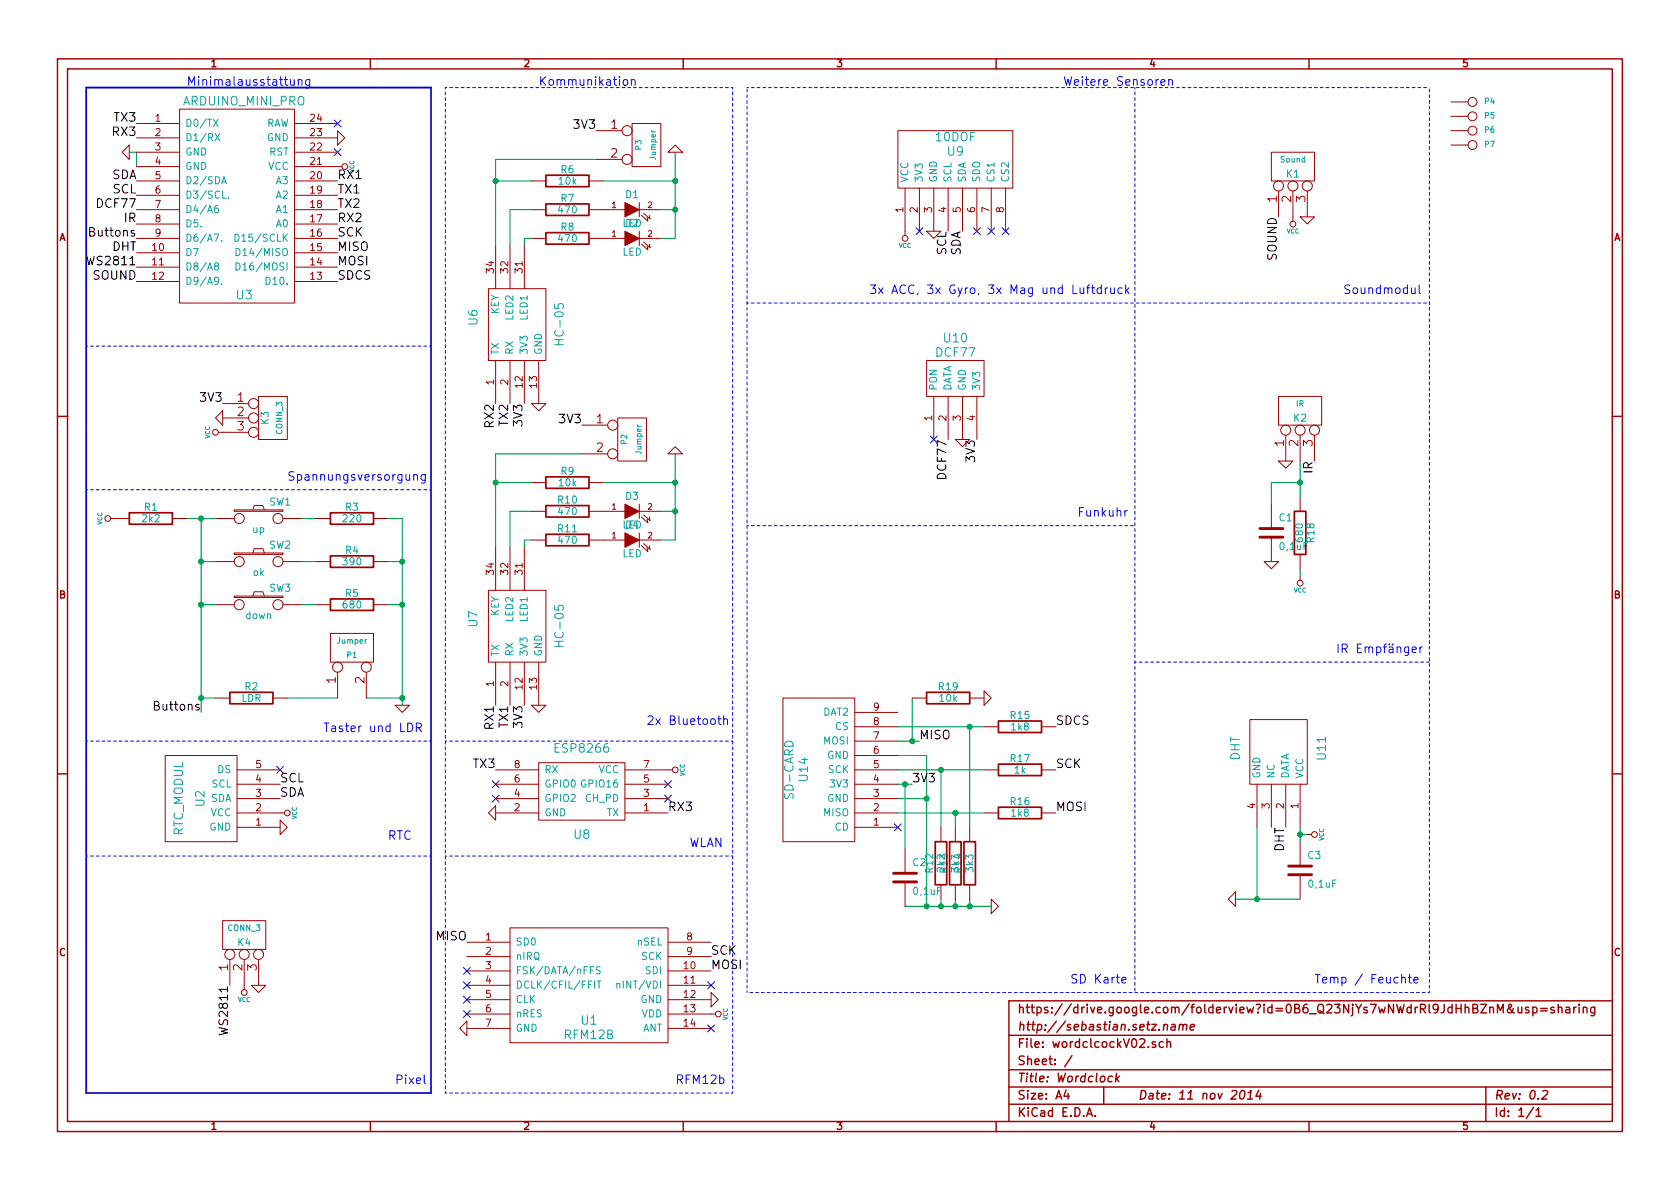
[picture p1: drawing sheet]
EESchema Schematic File Version 2
LIBS:power
LIBS:device
LIBS:transistors
LIBS:conn
LIBS:linear
LIBS:regul
LIBS:74xx
LIBS:cmos4000
LIBS:adc-dac
LIBS:memory
LIBS:xilinx
LIBS:special
LIBS:microcontrollers
LIBS:dsp
LIBS:microchip
LIBS:analog_switches
LIBS:motorola
LIBS:texas
LIBS:intel
LIBS:audio
LIBS:interface
LIBS:digital-audio
LIBS:philips
LIBS:display
LIBS:cypress
LIBS:siliconi
LIBS:opto
LIBS:atmel
LIBS:contrib
LIBS:valves
LIBS:eigeneBauteile
LIBS:wordclcockV02-cache
EELAYER 27 0
EELAYER END
$Descr A4 11693 8268
encoding utf-8
Sheet 1 1
Title "Wordclock"
Date "11 nov 2014"
Rev "0.2"
Comp "http://sebastian.setz.name"
Comment1 "https://drive.google.com/folderview?id=0B6_Q23NjYs7wNWdrRl9JdHhBZnM&usp=sharing"
Comment2 ""
Comment3 ""
Comment4 ""
$EndDescr
Wire Wire Line
	6750 5750 6750 5050
Wire Wire Line
	6250 5150 6400 5150
Connection ~ 6550 6300
Wire Wire Line
	6300 6300 6900 6300
Wire Wire Line
	6450 5250 6450 6300
Wire Wire Line
	6450 5250 6250 5250
Wire Notes Line
	9950 6900 5200 6900
Wire Notes Line
	7900 4600 9950 4600
Wire Notes Line
	5200 3650 7900 3650
Wire Notes Line
	9950 6900 9950 600 
Wire Notes Line
	3100 5150 5100 5150
Wire Notes Line
	600  5150 3000 5150
Wire Notes Line
	600  2400 3000 2400
Wire Bus Line
	3000 600  600  600 
Wire Bus Line
	3000 600  3000 7600
Wire Bus Line
	3000 7600 600  7600
Wire Bus Line
	600  7600 600  600 
Connection ~ 6650 6300
Wire Wire Line
	6650 6300 6650 6250
Connection ~ 6750 5050
Connection ~ 6550 5350
Wire Wire Line
	6550 5750 6550 5350
Wire Wire Line
	6250 5650 6850 5650
Wire Wire Line
	900  1050 950  1050
Connection ~ 2800 4850
Wire Wire Line
	2800 4850 2550 4850
Connection ~ 1400 4850
Wire Wire Line
	1400 4850 1500 4850
Connection ~ 1400 4200
Wire Wire Line
	1400 4200 1500 4200
Wire Wire Line
	1400 3600 1400 4950
Wire Wire Line
	2100 3900 2200 3900
Connection ~ 2800 4200
Wire Wire Line
	2800 4200 2700 4200
Wire Wire Line
	2800 3600 2800 4900
Wire Wire Line
	2800 3600 2700 3600
Connection ~ 4700 3550
Wire Wire Line
	4700 3550 4600 3550
Wire Wire Line
	4700 3150 4700 3750
Wire Wire Line
	4700 3750 4600 3750
Wire Wire Line
	3550 3800 3550 3550
Wire Wire Line
	3550 3550 3700 3550
Wire Wire Line
	8850 3500 8850 3350
Connection ~ 9050 3350
Wire Wire Line
	8850 3350 9050 3350
Wire Wire Line
	9050 3200 9050 3450
Wire Wire Line
	9050 3950 9050 4000
Wire Wire Line
	3700 3750 3650 3750
Wire Wire Line
	3650 3750 3650 3800
Wire Wire Line
	3700 3350 3450 3350
Wire Wire Line
	4700 3350 4200 3350
Connection ~ 4700 3350
Wire Wire Line
	4050 3150 3450 3150
Wire Wire Line
	3450 3150 3450 3800
Connection ~ 3450 3350
Connection ~ 3450 1250
Wire Wire Line
	3450 1100 3450 1700
Wire Wire Line
	3450 1100 4150 1100
Connection ~ 4700 1250
Wire Wire Line
	4700 1250 4200 1250
Wire Wire Line
	3700 1250 3450 1250
Wire Wire Line
	3650 1700 3650 1650
Wire Wire Line
	3650 1650 3700 1650
Wire Wire Line
	3700 1450 3550 1450
Wire Wire Line
	3550 1450 3550 1700
Wire Wire Line
	4700 1650 4600 1650
Wire Wire Line
	4700 1050 4700 1650
Wire Wire Line
	4700 1450 4600 1450
Connection ~ 4700 1450
Wire Wire Line
	2700 3900 2800 3900
Connection ~ 2800 3900
Wire Wire Line
	2100 3600 2200 3600
Wire Wire Line
	2100 4200 2200 4200
Wire Wire Line
	1500 3900 1400 3900
Connection ~ 1400 3900
Wire Wire Line
	1300 3600 1500 3600
Connection ~ 1400 3600
Wire Wire Line
	2000 4850 2350 4850
Wire Wire Line
	950  1050 950  1150
Wire Wire Line
	6250 5050 6850 5050
Wire Wire Line
	6250 5350 6850 5350
Connection ~ 6650 5650
Wire Wire Line
	6550 6250 6550 6300
Wire Wire Line
	6750 6300 6750 6250
Connection ~ 6750 6300
Wire Notes Line
	3100 7600 3100 600 
Wire Notes Line
	3100 7600 5100 7600
Wire Notes Line
	5100 7600 5100 600 
Wire Notes Line
	5100 600  3100 600 
Wire Notes Line
	600  3400 3000 3400
Wire Notes Line
	600  5950 3000 5950
Wire Notes Line
	5200 6900 5200 600 
Wire Notes Line
	7900 600  7900 6900
Wire Notes Line
	5200 600  9950 600 
Wire Notes Line
	5200 2100 9950 2100
Wire Wire Line
	6250 5550 6450 5550
Connection ~ 6450 5550
Wire Wire Line
	6350 5150 6350 4850
Connection ~ 6350 5150
Wire Wire Line
	6650 5650 6650 5750
$Comp
L CONN_3 K3
U 1 1
P 1900 2900
F 0 "K3" V 1850 2900 50  0000 C CNN
F 1 "CONN_3" V 1950 2900 40  0000 C CNN
F 2 "" H 1900 2900 60  0001 C CNN
F 3 "" H 1900 2900 60  0001 C CNN
	1    1900 2900
	1    0    0    -1  
$EndComp
$Comp
L GND #PWR01
U 1 1
P 6850 4850
F 0 "#PWR01" H 6850 4850 30  0001 C CNN
F 1 "GND" H 6850 4780 30  0001 C CNN
F 2 "" H 6850 4850 60  0001 C CNN
F 3 "" H 6850 4850 60  0001 C CNN
	1    6850 4850
	0    -1   -1   0   
$EndComp
$Comp
L R R19
U 1 1
P 6600 4850
F 0 "R19" V 6680 4850 50  0000 C CNN
F 1 "10k" V 6600 4850 50  0000 C CNN
F 2 "" H 6600 4850 60  0001 C CNN
F 3 "" H 6600 4850 60  0001 C CNN
	1    6600 4850
	0    -1   -1   0   
$EndComp
NoConn ~ 6250 5750
Text Label 6350 5450 0    60   ~ 0
3V3
$Comp
L SD-CARD U14
U 1 1
P 5650 5350
F 0 "U14" H 5650 5400 60  0000 C CNN
F 1 "SD-CARD" H 5650 5500 60  0000 C CNN
F 2 "" H 5650 5350 60  0001 C CNN
F 3 "" H 5650 5350 60  0001 C CNN
	1    5650 5350
	0    -1   -1   0   
$EndComp
$Comp
L VCC #PWR02
U 1 1
P 1700 6850
F 0 "#PWR02" H 1700 6950 30  0001 C CNN
F 1 "VCC" H 1700 6950 30  0000 C CNN
F 2 "" H 1700 6850 60  0001 C CNN
F 3 "" H 1700 6850 60  0001 C CNN
	1    1700 6850
	-1   0    0    1   
$EndComp
NoConn ~ 2350 850 
$Comp
L VCC #PWR03
U 1 1
P 1550 3000
F 0 "#PWR03" H 1550 3100 30  0001 C CNN
F 1 "VCC" H 1550 3100 30  0000 C CNN
F 2 "" H 1550 3000 60  0001 C CNN
F 3 "" H 1550 3000 60  0001 C CNN
	1    1550 3000
	0    -1   -1   0   
$EndComp
$Comp
L CONN_3 K2
U 1 1
P 9050 2850
F 0 "K2" V 9000 2850 50  0000 C CNN
F 1 "IR" V 9100 2850 40  0000 C CNN
F 2 "" H 9050 2850 60  0001 C CNN
F 3 "" H 9050 2850 60  0001 C CNN
	1    9050 2850
	0    -1   -1   0   
$EndComp
$Comp
L GND #PWR04
U 1 1
P 1800 6850
F 0 "#PWR04" H 1800 6850 30  0001 C CNN
F 1 "GND" H 1800 6780 30  0001 C CNN
F 2 "" H 1800 6850 60  0001 C CNN
F 3 "" H 1800 6850 60  0001 C CNN
	1    1800 6850
	1    0    0    -1  
$EndComp
Text Notes 7400 600  0    60   ~ 0
Weitere Sensoren
Text Notes 3750 600  0    60   ~ 0
Kommunikation
Text Notes 1300 600  0    60   ~ 0
Minimalausstattung
Text Notes 2700 5850 0    60   ~ 0
RTC
Text Notes 9350 2050 0    60   ~ 0
Soundmodul
Text Label 2350 1450 0    60   ~ 0
TX2
Text Label 950  1750 2    60   ~ 0
DHT
Text Label 950  1550 2    60   ~ 0
IR
Text Label 950  1950 2    60   ~ 0
SOUND
Text Label 8900 1500 3    60   ~ 0
SOUND
$Comp
L VCC #PWR05
U 1 1
P 9000 1500
F 0 "#PWR05" H 9000 1600 30  0001 C CNN
F 1 "VCC" H 9000 1600 30  0000 C CNN
F 2 "" H 9000 1500 60  0001 C CNN
F 3 "" H 9000 1500 60  0001 C CNN
	1    9000 1500
	-1   0    0    1   
$EndComp
$Comp
L GND #PWR06
U 1 1
P 9100 1500
F 0 "#PWR06" H 9100 1500 30  0001 C CNN
F 1 "GND" H 9100 1430 30  0001 C CNN
F 2 "" H 9100 1500 60  0001 C CNN
F 3 "" H 9100 1500 60  0001 C CNN
	1    9100 1500
	1    0    0    -1  
$EndComp
Text Label 950  850  2    60   ~ 0
TX3
Text Label 950  950  2    60   ~ 0
RX3
Text Label 2350 1550 0    60   ~ 0
RX2
Text Label 950  1850 2    60   ~ 0
WS2811
Text Label 1600 6850 3    60   ~ 0
WS2811
Text Label 950  1650 2    60   ~ 0
Buttons
Text Label 950  1450 2    60   ~ 0
DCF77
Text Label 6600 3050 3    60   ~ 0
DCF77
Text Notes 9150 6850 0    60   ~ 0
Temp / Feuchte
Text Notes 9300 4550 0    60   ~ 0
IR Empfänger
Text Notes 7450 6850 0    60   ~ 0
SD Karte
Text Notes 7500 3600 0    60   ~ 0
Funkuhr
Text Notes 6050 2050 0    60   ~ 0
3x ACC, 3x Gyro, 3x Mag und Luftdruck
Text Notes 4800 5900 0    60   ~ 0
WLAN
Text Notes 4500 5050 0    60   ~ 0
2x Bluetooth
Text Notes 2750 7550 0    60   ~ 0
Pixel
Text Notes 2250 5100 0    60   ~ 0
Taster und LDR
Text Notes 2000 3350 0    60   ~ 0
Spannungsversorgung
Text Label 2350 1950 0    60   ~ 0
SDCS
Text Label 2350 1650 0    60   ~ 0
SCK
Text Label 2350 1850 0    60   ~ 0
MOSI
$Comp
L GND #PWR07
U 1 1
P 6900 6300
F 0 "#PWR07" H 6900 6300 30  0001 C CNN
F 1 "GND" H 6900 6230 30  0001 C CNN
F 2 "" H 6900 6300 60  0001 C CNN
F 3 "" H 6900 6300 60  0001 C CNN
	1    6900 6300
	0    -1   -1   0   
$EndComp
$Comp
L R R14
U 1 1
P 6750 6000
F 0 "R14" V 6830 6000 50  0000 C CNN
F 1 "3k3" V 6750 6000 50  0000 C CNN
F 2 "" H 6750 6000 60  0001 C CNN
F 3 "" H 6750 6000 60  0001 C CNN
	1    6750 6000
	-1   0    0    1   
$EndComp
$Comp
L R R13
U 1 1
P 6650 6000
F 0 "R13" V 6730 6000 50  0000 C CNN
F 1 "3k3" V 6650 6000 50  0000 C CNN
F 2 "" H 6650 6000 60  0001 C CNN
F 3 "" H 6650 6000 60  0001 C CNN
	1    6650 6000
	-1   0    0    1   
$EndComp
$Comp
L R R12
U 1 1
P 6550 6000
F 0 "R12" V 6630 6000 50  0000 C CNN
F 1 "2k2" V 6550 6000 50  0000 C CNN
F 2 "" H 6550 6000 60  0001 C CNN
F 3 "" H 6550 6000 60  0001 C CNN
	1    6550 6000
	-1   0    0    1   
$EndComp
Text Label 7350 5650 0    60   ~ 0
MOSI
Text Label 7350 5050 0    60   ~ 0
SDCS
$Comp
L R R16
U 1 1
P 7100 5650
F 0 "R16" V 7180 5650 50  0000 C CNN
F 1 "1k8" V 7100 5650 50  0000 C CNN
F 2 "" H 7100 5650 60  0001 C CNN
F 3 "" H 7100 5650 60  0001 C CNN
	1    7100 5650
	0    -1   -1   0   
$EndComp
$Comp
L R R15
U 1 1
P 7100 5050
F 0 "R15" V 7180 5050 50  0000 C CNN
F 1 "1k8" V 7100 5050 50  0000 C CNN
F 2 "" H 7100 5050 60  0001 C CNN
F 3 "" H 7100 5050 60  0001 C CNN
	1    7100 5050
	0    -1   -1   0   
$EndComp
$Comp
L R R17
U 1 1
P 7100 5350
F 0 "R17" V 7180 5350 50  0000 C CNN
F 1 "1k" V 7100 5350 50  0000 C CNN
F 2 "" H 7100 5350 60  0001 C CNN
F 3 "" H 7100 5350 60  0001 C CNN
	1    7100 5350
	0    -1   -1   0   
$EndComp
Text Label 2350 1750 0    60   ~ 0
MISO
Text Label 7350 5350 0    60   ~ 0
SCK
Text Label 6400 5150 0    60   ~ 0
MISO
$Comp
L GND #PWR08
U 1 1
P 900 1050
F 0 "#PWR08" H 900 1050 30  0001 C CNN
F 1 "GND" H 900 980 30  0001 C CNN
F 2 "" H 900 1050 60  0001 C CNN
F 3 "" H 900 1050 60  0001 C CNN
	1    900  1050
	0    1    1    0   
$EndComp
$Comp
L GND #PWR09
U 1 1
P 2350 950
F 0 "#PWR09" H 2350 950 30  0001 C CNN
F 1 "GND" H 2350 880 30  0001 C CNN
F 2 "" H 2350 950 60  0001 C CNN
F 3 "" H 2350 950 60  0001 C CNN
	1    2350 950 
	0    -1   -1   0   
$EndComp
NoConn ~ 2350 1050
$Comp
L CONN_2 P1
U 1 1
P 2450 4500
F 0 "P1" V 2400 4500 40  0000 C CNN
F 1 "Jumper" V 2500 4500 40  0000 C CNN
F 2 "" H 2450 4500 60  0001 C CNN
F 3 "" H 2450 4500 60  0001 C CNN
	1    2450 4500
	0    -1   -1   0   
$EndComp
$Comp
L R R2
U 1 1
P 1750 4850
F 0 "R2" V 1830 4850 50  0000 C CNN
F 1 "LDR" V 1750 4850 50  0000 C CNN
F 2 "" H 1750 4850 60  0001 C CNN
F 3 "" H 1750 4850 60  0001 C CNN
	1    1750 4850
	0    -1   -1   0   
$EndComp
$Comp
L GND #PWR010
U 1 1
P 2800 4900
F 0 "#PWR010" H 2800 4900 30  0001 C CNN
F 1 "GND" H 2800 4830 30  0001 C CNN
F 2 "" H 2800 4900 60  0001 C CNN
F 3 "" H 2800 4900 60  0001 C CNN
	1    2800 4900
	1    0    0    -1  
$EndComp
Text Label 1400 4950 2    60   ~ 0
Buttons
$Comp
L VCC #PWR011
U 1 1
P 800 3600
F 0 "#PWR011" H 800 3700 30  0001 C CNN
F 1 "VCC" H 800 3700 30  0000 C CNN
F 2 "" H 800 3600 60  0001 C CNN
F 3 "" H 800 3600 60  0001 C CNN
	1    800  3600
	0    -1   -1   0   
$EndComp
$Comp
L R R1
U 1 1
P 1050 3600
F 0 "R1" V 1130 3600 50  0000 C CNN
F 1 "2k2" V 1050 3600 50  0000 C CNN
F 2 "" H 1050 3600 60  0001 C CNN
F 3 "" H 1050 3600 60  0001 C CNN
	1    1050 3600
	0    -1   -1   0   
$EndComp
$Comp
L SW_PUSH SW3
U 1 1
P 1800 4200
F 0 "SW3" H 1950 4310 50  0000 C CNN
F 1 "down" H 1800 4120 50  0000 C CNN
F 2 "" H 1800 4200 60  0001 C CNN
F 3 "" H 1800 4200 60  0001 C CNN
	1    1800 4200
	1    0    0    -1  
$EndComp
$Comp
L R R5
U 1 1
P 2450 4200
F 0 "R5" V 2530 4200 50  0000 C CNN
F 1 "680" V 2450 4200 50  0000 C CNN
F 2 "" H 2450 4200 60  0001 C CNN
F 3 "" H 2450 4200 60  0001 C CNN
	1    2450 4200
	0    -1   -1   0   
$EndComp
$Comp
L SW_PUSH SW1
U 1 1
P 1800 3600
F 0 "SW1" H 1950 3710 50  0000 C CNN
F 1 "up" H 1800 3520 50  0000 C CNN
F 2 "" H 1800 3600 60  0001 C CNN
F 3 "" H 1800 3600 60  0001 C CNN
	1    1800 3600
	1    0    0    -1  
$EndComp
$Comp
L R R3
U 1 1
P 2450 3600
F 0 "R3" V 2530 3600 50  0000 C CNN
F 1 "220" V 2450 3600 50  0000 C CNN
F 2 "" H 2450 3600 60  0001 C CNN
F 3 "" H 2450 3600 60  0001 C CNN
	1    2450 3600
	0    -1   -1   0   
$EndComp
$Comp
L R R4
U 1 1
P 2450 3900
F 0 "R4" V 2530 3900 50  0000 C CNN
F 1 "390" V 2450 3900 50  0000 C CNN
F 2 "" H 2450 3900 60  0001 C CNN
F 3 "" H 2450 3900 60  0001 C CNN
	1    2450 3900
	0    -1   -1   0   
$EndComp
$Comp
L SW_PUSH SW2
U 1 1
P 1800 3900
F 0 "SW2" H 1950 4010 50  0000 C CNN
F 1 "ok" H 1800 3820 50  0000 C CNN
F 2 "" H 1800 3900 60  0001 C CNN
F 3 "" H 1800 3900 60  0001 C CNN
	1    1800 3900
	1    0    0    -1  
$EndComp
$Comp
L GND #PWR012
U 1 1
P 1550 2900
F 0 "#PWR012" H 1550 2900 30  0001 C CNN
F 1 "GND" H 1550 2830 30  0001 C CNN
F 2 "" H 1550 2900 60  0001 C CNN
F 3 "" H 1550 2900 60  0001 C CNN
	1    1550 2900
	0    1    1    0   
$EndComp
$Comp
L VCC #PWR013
U 1 1
P 2350 1150
F 0 "#PWR013" H 2350 1250 30  0001 C CNN
F 1 "VCC" H 2350 1250 30  0000 C CNN
F 2 "" H 2350 1150 60  0001 C CNN
F 3 "" H 2350 1150 60  0001 C CNN
	1    2350 1150
	0    1    1    0   
$EndComp
Text Label 1550 2800 2    60   ~ 0
3V3
Text Label 6800 3050 3    60   ~ 0
3V3
$Comp
L GND #PWR014
U 1 1
P 6700 3050
F 0 "#PWR014" H 6700 3050 30  0001 C CNN
F 1 "GND" H 6700 2980 30  0001 C CNN
F 2 "" H 6700 3050 60  0001 C CNN
F 3 "" H 6700 3050 60  0001 C CNN
	1    6700 3050
	1    0    0    -1  
$EndComp
NoConn ~ 6500 3050
Text Label 9150 3200 3    60   ~ 0
IR
Text Label 8950 5750 3    60   ~ 0
DHT
$Comp
L VCC #PWR015
U 1 1
P 9100 5800
F 0 "#PWR015" H 9100 5900 30  0001 C CNN
F 1 "VCC" H 9100 5900 30  0000 C CNN
F 2 "" H 9100 5800 60  0001 C CNN
F 3 "" H 9100 5800 60  0001 C CNN
	1    9100 5800
	0    1    1    0   
$EndComp
NoConn ~ 7000 1600
NoConn ~ 6900 1600
NoConn ~ 6800 1600
NoConn ~ 6400 1600
NoConn ~ 1950 5350
$Comp
L R R8
U 1 1
P 3950 1650
F 0 "R8" V 4030 1650 50  0000 C CNN
F 1 "470" V 3950 1650 50  0000 C CNN
F 2 "" H 3950 1650 60  0001 C CNN
F 3 "" H 3950 1650 60  0001 C CNN
	1    3950 1650
	0    -1   -1   0   
$EndComp
$Comp
L R R7
U 1 1
P 3950 1450
F 0 "R7" V 4030 1450 50  0000 C CNN
F 1 "470" V 3950 1450 50  0000 C CNN
F 2 "" H 3950 1450 60  0001 C CNN
F 3 "" H 3950 1450 60  0001 C CNN
	1    3950 1450
	0    -1   -1   0   
$EndComp
$Comp
L R R6
U 1 1
P 3950 1250
F 0 "R6" V 4030 1250 50  0000 C CNN
F 1 "10k" V 3950 1250 50  0000 C CNN
F 2 "" H 3950 1250 60  0001 C CNN
F 3 "" H 3950 1250 60  0001 C CNN
	1    3950 1250
	0    -1   -1   0   
$EndComp
$Comp
L LED D1
U 1 1
P 4400 1450
F 0 "D1" H 4400 1550 50  0000 C CNN
F 1 "LED" H 4400 1350 50  0000 C CNN
F 2 "" H 4400 1450 60  0001 C CNN
F 3 "" H 4400 1450 60  0001 C CNN
	1    4400 1450
	1    0    0    -1  
$EndComp
$Comp
L LED D2
U 1 1
P 4400 1650
F 0 "D2" H 4400 1750 50  0000 C CNN
F 1 "LED" H 4400 1550 50  0000 C CNN
F 2 "" H 4400 1650 60  0001 C CNN
F 3 "" H 4400 1650 60  0001 C CNN
	1    4400 1650
	1    0    0    -1  
$EndComp
$Comp
L GND #PWR016
U 1 1
P 4700 1050
F 0 "#PWR016" H 4700 1050 30  0001 C CNN
F 1 "GND" H 4700 980 30  0001 C CNN
F 2 "" H 4700 1050 60  0001 C CNN
F 3 "" H 4700 1050 60  0001 C CNN
	1    4700 1050
	-1   0    0    1   
$EndComp
$Comp
L GND #PWR017
U 1 1
P 4700 3150
F 0 "#PWR017" H 4700 3150 30  0001 C CNN
F 1 "GND" H 4700 3080 30  0001 C CNN
F 2 "" H 4700 3150 60  0001 C CNN
F 3 "" H 4700 3150 60  0001 C CNN
	1    4700 3150
	-1   0    0    1   
$EndComp
$Comp
L LED D4
U 1 1
P 4400 3750
F 0 "D4" H 4400 3850 50  0000 C CNN
F 1 "LED" H 4400 3650 50  0000 C CNN
F 2 "" H 4400 3750 60  0001 C CNN
F 3 "" H 4400 3750 60  0001 C CNN
	1    4400 3750
	1    0    0    -1  
$EndComp
$Comp
L LED D3
U 1 1
P 4400 3550
F 0 "D3" H 4400 3650 50  0000 C CNN
F 1 "LED" H 4400 3450 50  0000 C CNN
F 2 "" H 4400 3550 60  0001 C CNN
F 3 "" H 4400 3550 60  0001 C CNN
	1    4400 3550
	1    0    0    -1  
$EndComp
$Comp
L R R9
U 1 1
P 3950 3350
F 0 "R9" V 4030 3350 50  0000 C CNN
F 1 "10k" V 3950 3350 50  0000 C CNN
F 2 "" H 3950 3350 60  0001 C CNN
F 3 "" H 3950 3350 60  0001 C CNN
	1    3950 3350
	0    -1   -1   0   
$EndComp
$Comp
L R R10
U 1 1
P 3950 3550
F 0 "R10" V 4030 3550 50  0000 C CNN
F 1 "470" V 3950 3550 50  0000 C CNN
F 2 "" H 3950 3550 60  0001 C CNN
F 3 "" H 3950 3550 60  0001 C CNN
	1    3950 3550
	0    -1   -1   0   
$EndComp
$Comp
L R R11
U 1 1
P 3950 3750
F 0 "R11" V 4030 3750 50  0000 C CNN
F 1 "470" V 3950 3750 50  0000 C CNN
F 2 "" H 3950 3750 60  0001 C CNN
F 3 "" H 3950 3750 60  0001 C CNN
	1    3950 3750
	0    -1   -1   0   
$EndComp
$Comp
L VCC #PWR018
U 1 1
P 4650 5350
F 0 "#PWR018" H 4650 5450 30  0001 C CNN
F 1 "VCC" H 4650 5450 30  0000 C CNN
F 2 "" H 4650 5350 60  0001 C CNN
F 3 "" H 4650 5350 60  0001 C CNN
	1    4650 5350
	0    1    1    0   
$EndComp
$Comp
L GND #PWR019
U 1 1
P 3450 5650
F 0 "#PWR019" H 3450 5650 30  0001 C CNN
F 1 "GND" H 3450 5580 30  0001 C CNN
F 2 "" H 3450 5650 60  0001 C CNN
F 3 "" H 3450 5650 60  0001 C CNN
	1    3450 5650
	0    1    1    0   
$EndComp
$Comp
L GND #PWR020
U 1 1
P 3750 2800
F 0 "#PWR020" H 3750 2800 30  0001 C CNN
F 1 "GND" H 3750 2730 30  0001 C CNN
F 2 "" H 3750 2800 60  0001 C CNN
F 3 "" H 3750 2800 60  0001 C CNN
	1    3750 2800
	1    0    0    -1  
$EndComp
$Comp
L GND #PWR021
U 1 1
P 3750 4900
F 0 "#PWR021" H 3750 4900 30  0001 C CNN
F 1 "GND" H 3750 4830 30  0001 C CNN
F 2 "" H 3750 4900 60  0001 C CNN
F 3 "" H 3750 4900 60  0001 C CNN
	1    3750 4900
	1    0    0    -1  
$EndComp
Text Label 3450 5350 2    60   ~ 0
TX3
Text Label 4650 5650 0    60   ~ 0
RX3
Text Label 3550 2800 3    60   ~ 0
TX2
Text Label 3450 2800 3    60   ~ 0
RX2
Text Label 3650 2800 3    60   ~ 0
3V3
Text Label 3650 4900 3    60   ~ 0
3V3
$Comp
L VCC #PWR022
U 1 1
P 6300 1600
F 0 "#PWR022" H 6300 1700 30  0001 C CNN
F 1 "VCC" H 6300 1700 30  0000 C CNN
F 2 "" H 6300 1600 60  0001 C CNN
F 3 "" H 6300 1600 60  0001 C CNN
	1    6300 1600
	-1   0    0    1   
$EndComp
$Comp
L VCC #PWR023
U 1 1
P 1950 5650
F 0 "#PWR023" H 1950 5750 30  0001 C CNN
F 1 "VCC" H 1950 5750 30  0000 C CNN
F 2 "" H 1950 5650 60  0001 C CNN
F 3 "" H 1950 5650 60  0001 C CNN
	1    1950 5650
	0    1    1    0   
$EndComp
$Comp
L GND #PWR024
U 1 1
P 8600 6250
F 0 "#PWR024" H 8600 6250 30  0001 C CNN
F 1 "GND" H 8600 6180 30  0001 C CNN
F 2 "" H 8600 6250 60  0001 C CNN
F 3 "" H 8600 6250 60  0001 C CNN
	1    8600 6250
	0    1    1    0   
$EndComp
$Comp
L GND #PWR025
U 1 1
P 6500 1600
F 0 "#PWR025" H 6500 1600 30  0001 C CNN
F 1 "GND" H 6500 1530 30  0001 C CNN
F 2 "" H 6500 1600 60  0001 C CNN
F 3 "" H 6500 1600 60  0001 C CNN
	1    6500 1600
	1    0    0    -1  
$EndComp
$Comp
L GND #PWR026
U 1 1
P 1950 5750
F 0 "#PWR026" H 1950 5750 30  0001 C CNN
F 1 "GND" H 1950 5680 30  0001 C CNN
F 2 "" H 1950 5750 60  0001 C CNN
F 3 "" H 1950 5750 60  0001 C CNN
	1    1950 5750
	0    -1   -1   0   
$EndComp
Text Label 6600 1600 3    60   ~ 0
SCL
Text Label 1950 5450 0    60   ~ 0
SCL
Text Label 950  1350 2    60   ~ 0
SCL
Text Label 6700 1600 3    60   ~ 0
SDA
Text Label 1950 5550 0    60   ~ 0
SDA
Text Label 950  1250 2    60   ~ 0
SDA
Text Label 3450 4900 3    60   ~ 0
RX1
Text Label 2350 1250 0    60   ~ 0
RX1
Text Label 3550 4900 3    60   ~ 0
TX1
Text Label 2350 1350 0    60   ~ 0
TX1
NoConn ~ 3450 5450
NoConn ~ 3450 5550
NoConn ~ 4650 5450
NoConn ~ 4650 5550
$Comp
L GND #PWR027
U 1 1
P 8850 3900
F 0 "#PWR027" H 8850 3900 30  0001 C CNN
F 1 "GND" H 8850 3830 30  0001 C CNN
F 2 "" H 8850 3900 60  0001 C CNN
F 3 "" H 8850 3900 60  0001 C CNN
	1    8850 3900
	1    0    0    -1  
$EndComp
$Comp
L R R18
U 1 1
P 9050 3700
F 0 "R18" V 9130 3700 50  0000 C CNN
F 1 "680" V 9050 3700 50  0000 C CNN
F 2 "" H 9050 3700 60  0001 C CNN
F 3 "" H 9050 3700 60  0001 C CNN
	1    9050 3700
	1    0    0    -1  
$EndComp
$Comp
L C C1
U 1 1
P 8850 3700
F 0 "C1" H 8900 3800 50  0000 L CNN
F 1 "0,1uF" H 8900 3600 50  0000 L CNN
F 2 "" H 8850 3700 60  0001 C CNN
F 3 "" H 8850 3700 60  0001 C CNN
	1    8850 3700
	1    0    0    -1  
$EndComp
$Comp
L VCC #PWR028
U 1 1
P 9050 4000
F 0 "#PWR028" H 9050 4100 30  0001 C CNN
F 1 "VCC" H 9050 4100 30  0000 C CNN
F 2 "" H 9050 4000 60  0001 C CNN
F 3 "" H 9050 4000 60  0001 C CNN
	1    9050 4000
	-1   0    0    1   
$EndComp
$Comp
L GND #PWR029
U 1 1
P 8950 3200
F 0 "#PWR029" H 8950 3200 30  0001 C CNN
F 1 "GND" H 8950 3130 30  0001 C CNN
F 2 "" H 8950 3200 60  0001 C CNN
F 3 "" H 8950 3200 60  0001 C CNN
	1    8950 3200
	1    0    0    -1  
$EndComp
$Comp
L CONN_3 K1
U 1 1
P 9000 1150
F 0 "K1" V 8950 1150 50  0000 C CNN
F 1 "Sound" V 9050 1150 40  0000 C CNN
F 2 "" H 9000 1150 60  0001 C CNN
F 3 "" H 9000 1150 60  0001 C CNN
	1    9000 1150
	0    -1   -1   0   
$EndComp
$Comp
L HC-05 U6
U 1 1
P 3600 2250
F 0 "U6" H 3650 2550 60  0000 C CNN
F 1 "HC-05" H 3600 1950 60  0000 C CNN
F 2 "" H 3600 2250 60  0001 C CNN
F 3 "" H 3600 2250 60  0001 C CNN
	1    3600 2250
	0    -1   -1   0   
$EndComp
$Comp
L HC-05 U7
U 1 1
P 3600 4350
F 0 "U7" H 3650 4650 60  0000 C CNN
F 1 "HC-05" H 3600 4050 60  0000 C CNN
F 2 "" H 3600 4350 60  0001 C CNN
F 3 "" H 3600 4350 60  0001 C CNN
	1    3600 4350
	0    -1   -1   0   
$EndComp
$Comp
L ESP8266 U8
U 1 1
P 4050 5500
F 0 "U8" H 4050 5800 60  0000 C CNN
F 1 "ESP8266" H 4050 5200 60  0000 C CNN
F 2 "" H 4050 5500 60  0001 C CNN
F 3 "" H 4050 5500 60  0001 C CNN
	1    4050 5500
	-1   0    0    1   
$EndComp
$Comp
L DCF77 U10
U 1 1
P 6650 2650
F 0 "U10" H 6650 2950 60  0000 C CNN
F 1 "DCF77" H 6650 2850 60  0000 C CNN
F 2 "" H 6650 2650 60  0001 C CNN
F 3 "" H 6650 2650 60  0001 C CNN
	1    6650 2650
	1    0    0    -1  
$EndComp
$Comp
L 10DOF U9
U 1 1
P 6650 1250
F 0 "U9" H 6650 1450 60  0000 C CNN
F 1 "10DOF" H 6650 1550 60  0000 C CNN
F 2 "" H 6650 1250 60  0001 C CNN
F 3 "" H 6650 1250 60  0001 C CNN
	1    6650 1250
	1    0    0    -1  
$EndComp
$Comp
L RTC_MODUL U2
U 1 1
P 1400 5550
F 0 "U2" H 1400 5550 60  0000 C CNN
F 1 "RTC_MODUL" H 1400 5700 60  0000 C CNN
F 2 "" H 1400 5550 60  0001 C CNN
F 3 "" H 1400 5550 60  0001 C CNN
	1    1400 5550
	0    -1   -1   0   
$EndComp
$Comp
L ARDUINO_MINI_PRO U3
U 1 1
P 1650 1400
F 0 "U3" H 1700 750 60  0000 C CNN
F 1 "ARDUINO_MINI_PRO" H 1700 2100 60  0000 C CNN
F 2 "" H 1650 1400 60  0001 C CNN
F 3 "" H 1650 1400 60  0001 C CNN
	1    1650 1400
	1    0    0    -1  
$EndComp
$Comp
L DHT U11
U 1 1
P 8900 5200
F 0 "U11" H 8900 5500 60  0000 C CNN
F 1 "DHT" H 8900 4900 60  0000 C CNN
F 2 "" H 8900 5200 60  0001 C CNN
F 3 "" H 8900 5200 60  0001 C CNN
	1    8900 5200
	0    1    1    0   
$EndComp
$Comp
L CONN_1 P4
U 1 1
P 10250 700
F 0 "P4" H 10330 700 40  0000 L CNN
F 1 "CONN_1" H 10250 755 30  0001 C CNN
F 2 "" H 10250 700 60  0000 C CNN
F 3 "" H 10250 700 60  0000 C CNN
	1    10250 700 
	1    0    0    -1  
$EndComp
$Comp
L CONN_1 P5
U 1 1
P 10250 800
F 0 "P5" H 10330 800 40  0000 L CNN
F 1 "CONN_1" H 10250 855 30  0001 C CNN
F 2 "" H 10250 800 60  0000 C CNN
F 3 "" H 10250 800 60  0000 C CNN
	1    10250 800 
	1    0    0    -1  
$EndComp
$Comp
L CONN_1 P6
U 1 1
P 10250 900
F 0 "P6" H 10330 900 40  0000 L CNN
F 1 "CONN_1" H 10250 955 30  0001 C CNN
F 2 "" H 10250 900 60  0000 C CNN
F 3 "" H 10250 900 60  0000 C CNN
	1    10250 900 
	1    0    0    -1  
$EndComp
$Comp
L CONN_1 P7
U 1 1
P 10250 1000
F 0 "P7" H 10330 1000 40  0000 L CNN
F 1 "CONN_1" H 10250 1055 30  0001 C CNN
F 2 "" H 10250 1000 60  0000 C CNN
F 3 "" H 10250 1000 60  0000 C CNN
	1    10250 1000
	1    0    0    -1  
$EndComp
$Comp
L CONN_3 K4
U 1 1
P 1700 6500
F 0 "K4" V 1650 6500 50  0000 C CNN
F 1 "CONN_3" V 1750 6500 40  0000 C CNN
F 2 "" H 1700 6500 60  0000 C CNN
F 3 "" H 1700 6500 60  0000 C CNN
	1    1700 6500
	0    -1   -1   0   
$EndComp
$Comp
L C C3
U 1 1
P 9050 6050
F 0 "C3" H 9100 6150 50  0000 L CNN
F 1 "0,1uF" H 9100 5950 50  0000 L CNN
F 2 "" H 9050 6050 60  0001 C CNN
F 3 "" H 9050 6050 60  0001 C CNN
	1    9050 6050
	1    0    0    -1  
$EndComp
$Comp
L C C2
U 1 1
P 6300 6100
F 0 "C2" H 6350 6200 50  0000 L CNN
F 1 "0,1uF" H 6350 6000 50  0000 L CNN
F 2 "" H 6300 6100 60  0001 C CNN
F 3 "" H 6300 6100 60  0001 C CNN
	1    6300 6100
	1    0    0    -1  
$EndComp
Wire Wire Line
	9050 5750 9050 5850
Wire Wire Line
	9050 5800 9100 5800
Connection ~ 9050 5800
Wire Wire Line
	8600 6250 9050 6250
Wire Wire Line
	8750 5750 8750 6250
Connection ~ 8750 6250
Wire Wire Line
	6250 5450 6350 5450
Wire Wire Line
	6300 5450 6300 5900
Connection ~ 6450 6300
Connection ~ 6300 5450
$Comp
L CONN_2 P3
U 1 1
P 4500 1000
F 0 "P3" V 4450 1000 40  0000 C CNN
F 1 "Jumper" V 4550 1000 40  0000 C CNN
F 2 "" H 4500 1000 60  0001 C CNN
F 3 "" H 4500 1000 60  0001 C CNN
	1    4500 1000
	1    0    0    -1  
$EndComp
$Comp
L CONN_2 P2
U 1 1
P 4400 3050
F 0 "P2" V 4350 3050 40  0000 C CNN
F 1 "Jumper" V 4450 3050 40  0000 C CNN
F 2 "" H 4400 3050 60  0001 C CNN
F 3 "" H 4400 3050 60  0001 C CNN
	1    4400 3050
	1    0    0    -1  
$EndComp
Text Label 4050 2950 2    60   ~ 0
3V3
Text Label 4150 900  2    60   ~ 0
3V3
$Comp
L RFM12B U1
U 1 1
P 4100 6850
F 0 "U1" H 4100 6600 60  0000 C CNN
F 1 "RFM12B" H 4100 6500 60  0000 C CNN
F 2 "" H 4100 6850 60  0000 C CNN
F 3 "" H 4100 6850 60  0000 C CNN
	1    4100 6850
	1    0    0    -1  
$EndComp
Text Label 3250 6550 2    60   ~ 0
MISO
$Comp
L GND #PWR030
U 1 1
P 3250 7150
F 0 "#PWR030" H 3250 7150 30  0001 C CNN
F 1 "GND" H 3250 7080 30  0001 C CNN
F 2 "" H 3250 7150 60  0001 C CNN
F 3 "" H 3250 7150 60  0001 C CNN
	1    3250 7150
	0    1    1    0   
$EndComp
NoConn ~ 3250 7050
NoConn ~ 3250 6950
NoConn ~ 3250 6850
NoConn ~ 3250 6750
NoConn ~ 4950 7150
NoConn ~ 4950 6850
$Comp
L VCC #PWR031
U 1 1
P 4950 7050
F 0 "#PWR031" H 4950 7150 30  0001 C CNN
F 1 "VCC" H 4950 7150 30  0000 C CNN
F 2 "" H 4950 7050 60  0001 C CNN
F 3 "" H 4950 7050 60  0001 C CNN
	1    4950 7050
	0    1    1    0   
$EndComp
$Comp
L GND #PWR032
U 1 1
P 4950 6950
F 0 "#PWR032" H 4950 6950 30  0001 C CNN
F 1 "GND" H 4950 6880 30  0001 C CNN
F 2 "" H 4950 6950 60  0001 C CNN
F 3 "" H 4950 6950 60  0001 C CNN
	1    4950 6950
	0    -1   -1   0   
$EndComp
Text Label 4950 6650 0    60   ~ 0
SCK
Text Label 4950 6750 0    60   ~ 0
MOSI
Wire Notes Line
	3100 5950 5100 5950
Text Notes 5050 7550 2    60   ~ 0
RFM12b
$EndSCHEMATC
